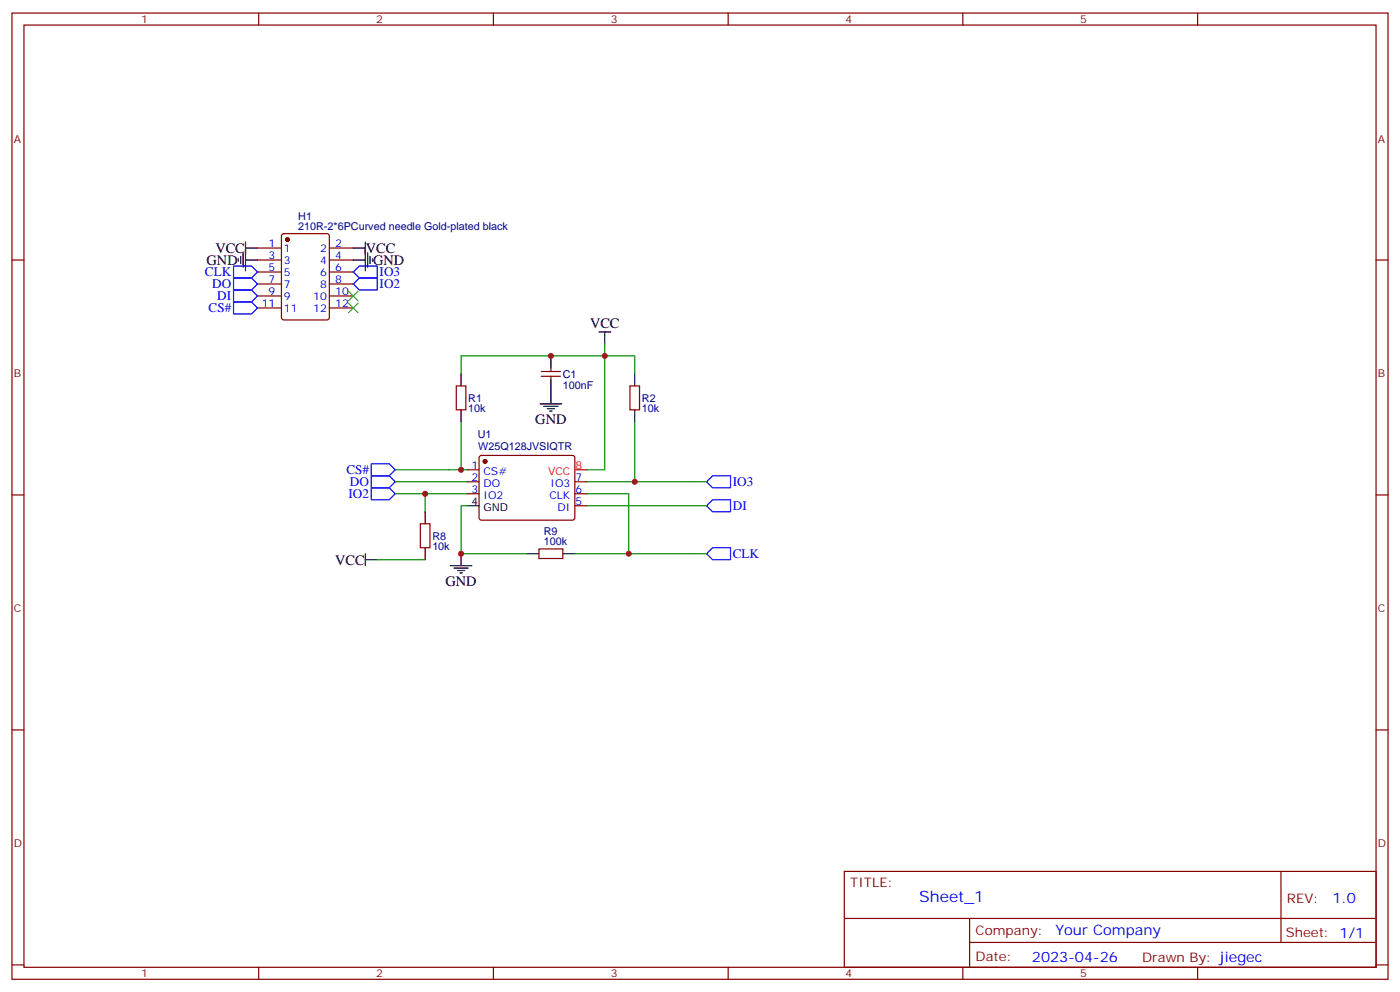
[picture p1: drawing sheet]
<svg xmlns="http://www.w3.org/2000/svg" width="412mm" height="292mm" viewBox="0 0 412 292" stroke-linecap="round" stroke-linejoin="round" font-family="sans-serif">
<g fill="none" stroke="#870000" stroke-width=".35">
<path d="M3.5 3.8h405.4v284.4h-405.4zM7.1 7.4h398.2v277.3h-398.2zM76.2 3.8v3.6M145.3 3.8v3.6M214.5 3.8v3.6M283.6 3.8v3.6M352.8 3.8v3.6M3.5 76.5h3.6M75.8 76.5h7.1M75.8 73h7.1M83.1 69l.5-.2h12.7l.7 .4v24.3l-.4 .6-13 .1-.6-.5-.1-24.2zM97 76.5h7.1"/>
<path d="M97 73h7.1M405.3 76.5h3.6M75.8 80h7.1M75.8 83.6h7.1M75.8 87.1h7.1M75.8 90.6h7.1M97 80h7.1M97 83.6h7.1M97 87.1h7.1M97 90.6h7.1M134.4 113.6h2.8v7h-2.8zM159.5 109.3h5.6"/>
<path d="M159.5 110.7h5.6M162.3 108.3v1M162.3 110.7v1.1M185.6 113.6h2.8v7h-2.8zM137.6 138.3h3.5M141.3 134.2l.5-.2 27.1 .1 .4 .6v17.9l-.7 .5-27.1-.1-.4-.6v-17.7zM3.5 145.7h3.6M123.8 154.1h2.8v7.1h-2.8zM137.6 141.8h3.5M137.6 145.3h3.5M169.3 141.8h3.6M169.3 145.3h3.6"/>
<path d="M169.3 148.8h3.6M405.3 145.7h3.6M158.7 161.5h7.1v2.9h-7.1zM3.5 214.8h3.6M405.3 214.8h3.6M248.7 256.4h156.6v28.3h-156.6zM377.3 256.5v20.8M248.7 270.3h156.5M285.6 277.3h119.6M285.6 270.3v14.1M3.5 284h3.6M76.2 284.7v3.5"/>
<path d="M145.3 284.7v3.5M214.5 284.7v3.5M283.6 284.7v3.5M352.8 284.7v3.5M405.3 284h3.6"/>
</g>
<g fill="#870000" stroke="#870000" stroke-width=".35">
<circle cx="142.9" cy="135.8" r=".53"/>
<circle cx="84.7" cy="70.5" r=".53"/>
</g>
<g fill="none" stroke="#000" stroke-width=".35">
<path d="M70.2 76.2v.7M70.9 75.5v2.1M71.6 74.4v4.2M72.3 73h3.5M72.3 71.2v8.5M72.3 76.5h3.5M104.1 73h3.5M104.1 76.5h3.5M107.6 71.2v8.5M108.3 74.4v4.2M109 75.5v2.1M109.7 76.2v.7"/>
<path d="M176.4 97.7h3.5M178.2 97.7v3.5M135.8 110v3.6M159.1 118.9h6.4M160.2 119.6h4.2M162.3 104.7v3.6M162.3 111.8v7.1M187 110v3.6M135.8 120.6v3.5M161.2 120.3h2.1M161.9 121h.7M187 120.6v3.5"/>
<path d="M125.2 150.6v3.5M137.6 148.8h3.5M107.6 162.9v3.6M107.6 164.7h3.5M125.2 161.2v3.5M132.6 166.5h6.4M133.7 167.2h4.2M134.8 167.9h2.1M135.5 168.6h.7M135.8 162.9v3.6M155.2 162.9h3.5M165.8 162.9h3.5"/>
</g>
<path d="M169.3 138.3h3.6" fill="none" stroke="#f00" stroke-width=".35"/>
<path d="M68.8 78.3h5.3l1.7 1.7-1.7 1.8h-5.3zM68.8 88.9h5.3l1.7 1.7-1.7 1.8h-5.3zM68.8 85.3h5.3l1.7 1.8-1.7 1.8h-5.3zM68.8 81.8h5.3l1.7 1.8-1.7 1.7h-5.3zM104.1 83.6l1.7-1.8h5.3v3.5h-5.3zM104.1 80l1.7-1.7h5.3v3.5h-5.3zM109.4 136.5h5.3l1.7 1.8-1.7 1.7h-5.3zM109.4 140h5.3l1.7 1.8-1.7 1.7h-5.3zM109.4 143.5h5.3l1.7 1.8-1.7 1.8h-5.3zM208.1 141.8l1.8-1.8h5.3v3.5h-5.3zM208.1 148.8l1.8-1.7h5.3v3.5h-5.3zM208.1 162.9l1.8-1.7h5.3v3.5h-5.3z" fill="none" stroke="#00f" stroke-width=".35"/>
<path d="M102.7 85.7l2.8 2.8M102.7 89.2l2.8 2.8M105.5 85.7l-2.8 2.8M105.5 89.2l-2.8 2.8" fill="none" stroke="#3c3" stroke-width=".35"/>
<g fill="none" stroke="#008700" stroke-width=".35">
<path d="M178.2 101.2v3.5h-42.4v5.3M187 110v-5.3h-8.8v33.6h-5.3M116.4 138.3h21.2M135.8 124.1v14.2M187 124.1v17.7M116.4 141.8h21.2M116.4 145.3h21.2M125.2 145.3v5.3M137.6 148.8h-1.8v14.1h19.4M172.9 141.8h35.2M172.9 145.3h12.3v17.6h-15.9M172.9 148.8h35.2"/>
<path d="M111.1 164.7h14.1M185.2 162.9h22.9"/>
</g>
<g fill="#c00">
<circle cx="178.2" cy="104.7" r=".88"/>
<circle cx="187" cy="141.8" r=".88"/>
<circle cx="185.2" cy="162.9" r=".88"/>
<circle cx="135.8" cy="138.3" r=".88"/>
<circle cx="162.3" cy="104.7" r=".88"/>
<circle cx="135.8" cy="162.9" r=".88"/>
<circle cx="125.2" cy="145.3" r=".88"/>
</g>
<text font-size="4.6" fill="#00f" x="270.8" y="265.5">Sheet_1</text>
<g font-size="4.2">
<text x="60.9" y="77.9">GND</text>
<text x="63.4" y="74.4">VCC</text>
<text x="107.8" y="74.4">VCC</text>
<text x="109.9" y="77.9">GND</text>
<text x="173.8" y="96.6">VCC</text>
<text x="157.7" y="124.9">GND</text>
<text x="98.7" y="166.1">VCC</text>
<text x="131.2" y="172.5">GND</text>
</g>
<g font-size="4.2" fill="#00f">
<text x="392.5" y="265.7">1.0</text>
<text x="310.9" y="275.3">Your Company</text>
<text x="304" y="283.1">2023-04-26</text>
</g>
<g font-size="3.9" fill="#00f">
<text x="60.4" y="81.3">CLK</text>
<text x="111.8" y="81.4">IO3</text>
<text x="62.5" y="84.8">DO</text>
<text x="64" y="88.4">DI</text>
<text x="111.8" y="84.9">IO2</text>
<text x="61.5" y="91.9">CS#</text>
<text x="102" y="139.5">CS#</text>
<text x="103.1" y="143.1">DO</text>
<text x="215.9" y="143.1">IO3</text>
<text x="102.6" y="146.6">IO2</text>
<text x="215.9" y="150.2">DI</text>
<text x="215.9" y="164.3">CLK</text>
</g>
<g font-size="3.9" fill="#800">
<text x="250.5" y="261">TITLE:</text>
<text x="379.1" y="265.7">REV:</text>
<text x="287.4" y="275.2">Company:</text>
<text x="378.7" y="275.8">Sheet: 1/1</text>
<text x="287.4" y="282.9">Date:</text>
<text x="336.4" y="283">Drawn By: jiegec</text>
</g>
<g font-size="3.2" fill="#800">
<text x="41.6" y="6.8">1</text>
<text x="110.8" y="6.8">2</text>
<text x="179.9" y="6.8">3</text>
<text x="249.1" y="6.8">4</text>
<text x="318.2" y="6.8">5</text>
<text x="4.1" y="41.9">A</text>
<text x="405.9" y="41.9">A</text>
<text x="4.1" y="111.1">B</text>
<text x="405.9" y="111.1">B</text>
<text x="4.1" y="180.2">C</text>
<text x="405.9" y="180.2">C</text>
<text x="4.1" y="249.4">D</text>
<text x="405.9" y="249.4">D</text>
<text x="41.6" y="287.7">1</text>
<text x="110.8" y="287.7">2</text>
<text x="179.9" y="287.7">3</text>
<text x="249.1" y="287.7">4</text>
<text x="318.2" y="287.7">5</text>
</g>
<g font-size="3.2" fill="#000080">
<text x="87.9" y="64.7">H1</text>
<text x="87.9" y="67.7">210R-2*6PCurved needle Gold-plated black</text>
<text x="165.8" y="111.1">C1</text>
<text x="137.9" y="118.2">R1</text>
<text x="165.8" y="114.3">100nF</text>
<text x="189.1" y="118.2">R2</text>
<text x="137.9" y="121.4">10k</text>
<text x="189.1" y="121.4">10k</text>
<text x="140.8" y="128.8">U1</text>
<text x="140.9" y="132.3">W25Q128JVSIQTR</text>
<text x="127.4" y="161.9">10k</text>
<text x="127.4" y="158.8">R8</text>
<text x="160.2" y="160.5">100k</text>
<text x="160.2" y="157.3">R9</text>
</g>
<g font-size="3.2" fill="#00f">
<text x="79.1" y="72.6">1</text>
<text x="79.1" y="76.2">3</text>
<text x="83.6" y="74">1</text>
<text x="83.6" y="77.6">3</text>
<text x="94.3" y="74">2</text>
<text x="94.3" y="77.6">4</text>
<text x="98.8" y="72.6">2</text>
<text x="98.8" y="76.2">4</text>
<text x="79.1" y="79.7">5</text>
<text x="79.1" y="83.2">7</text>
<text x="83.6" y="81.1">5</text>
<text x="94.3" y="81.1">6</text>
<text x="98.8" y="79.7">6</text>
<text x="98.8" y="83.2">8</text>
<text x="79.1" y="86.7">9</text>
<text x="83.6" y="84.6">7</text>
<text x="83.6" y="88.2">9</text>
<text x="92.3" y="88.2">10</text>
<text x="94.3" y="84.6">8</text>
<text x="98.8" y="86.7">10</text>
<text x="77.1" y="90.3">11</text>
<text x="83.6" y="91.7">11</text>
<text x="92.3" y="91.7">12</text>
<text x="98.8" y="90.3">12</text>
<text x="138.9" y="137.9">1</text>
<text x="138.9" y="141.4">2</text>
<text x="142.4" y="139.7">CS#</text>
<text x="142.4" y="143.2">DO</text>
<text x="162.2" y="143.2">IO3</text>
<text x="169.5" y="141.4">7</text>
<text x="138.9" y="145">3</text>
<text x="142.4" y="146.7">IO2</text>
<text x="161.9" y="146.7">CLK</text>
<text x="169.5" y="148.5">5</text>
<text x="169.5" y="145">6</text>
<text x="164.2" y="150.2">DI</text>
</g>
<g font-size="3.2" fill="#f00">
<text x="169.5" y="137.9">8</text>
<text x="161.4" y="139.7">VCC</text>
</g>
<g font-size="3.2">
<text x="138.9" y="148.5">4</text>
<text x="142.4" y="150.2">GND</text>
</g>
</svg>
